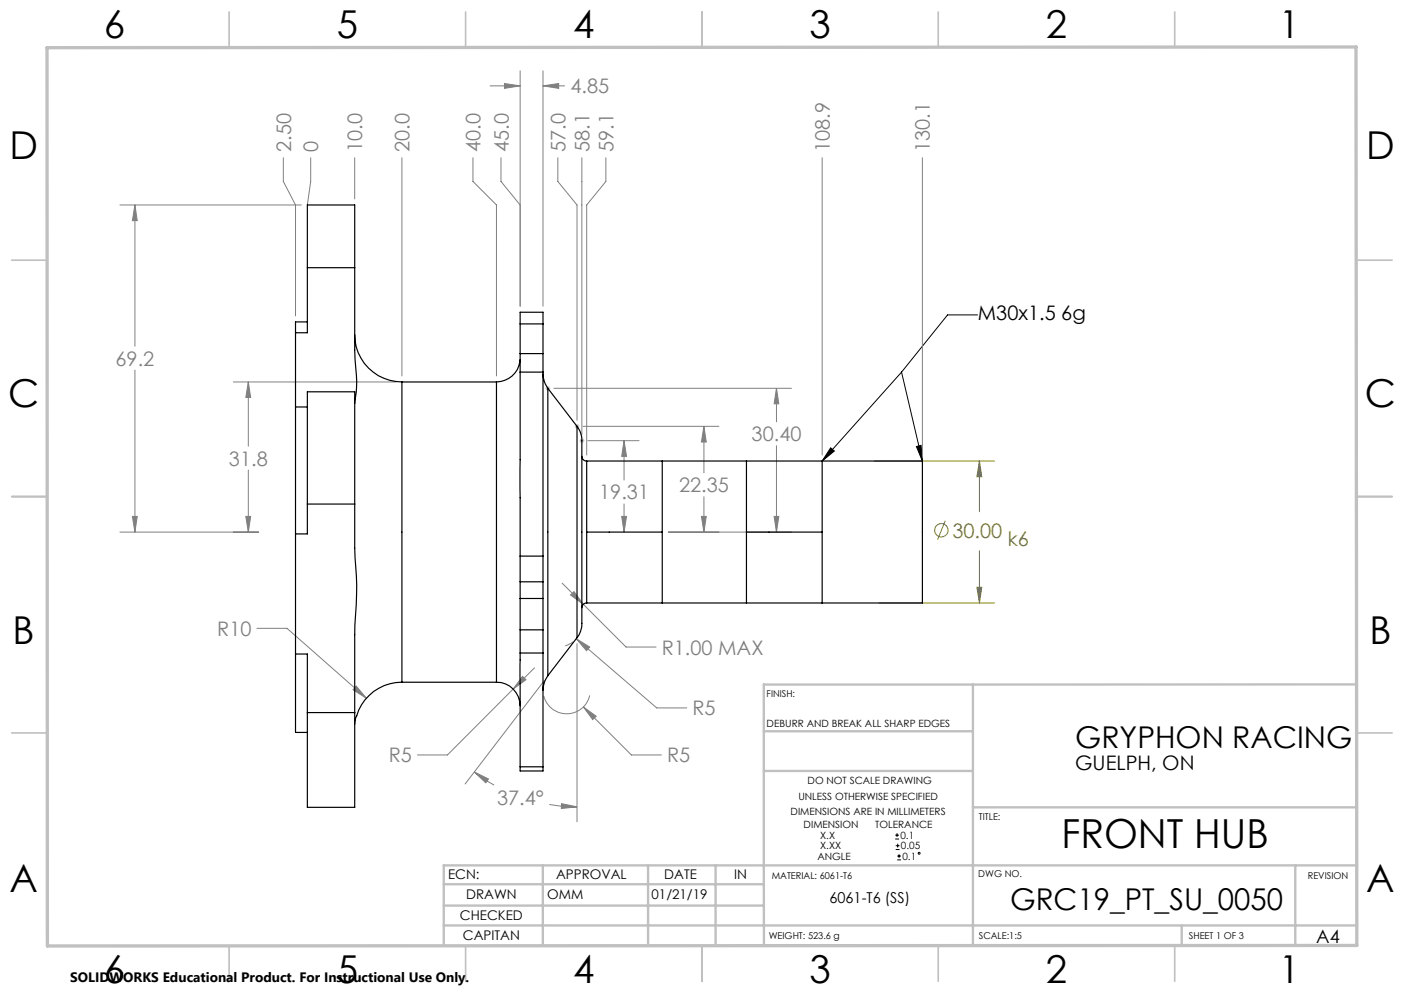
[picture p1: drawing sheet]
<svg xmlns="http://www.w3.org/2000/svg" width="297mm" height="210mm" viewBox="0 0 297 210" stroke-linecap="round" stroke-linejoin="round" font-family="sans-serif">
<g fill="none" stroke="#808000" stroke-width=".21">
<path d="M185 97.5h25.4M207.2 97.5l.5 3.3h-1zM207.2 97.5v10.7M200 110.1l-1.7 4.1M207.2 116.4v11.1M185.9 127.5h24.5M206.7 124.2h1l-.5 3.3z"/>
<circle cx="199.1" cy="112.1" r="1.41"/>
</g>
<g fill="none" stroke="#000" stroke-width=".21">
<path d="M190.7 78.7l-16.8 18.8M190.7 78.7l4.4 18.8M206.8 66.6h-6.4l-9.7 12.1M175.7 94.7l.8 .7-2.6 2.1zM193.9 94.4l.9-.2 .3 3.3zM189.4 177.4h.8M189.4 176.6h.8M189.5 179.7h.8M189.5 178.8h.8M189.8 176.2v.8M189.9 178.4v.8M189.8 181.8h.8"/>
<path d="M189.8 181h.8M190.2 180.6v.9"/>
<circle cx="194.4" cy="180.4" r=".2"/>
</g>
<g fill="none" stroke="#808080" stroke-width=".21">
<path d="M103.7 18.2h6.3M106.7 17.7l3.3 .5-3.3 .5zM110 15v49.8M114.9 18.2l3.3-.5v1zM114.9 15v49.8M114.9 18.2h4.6M59.9 33.4v5l2.6 4.9v23.5M65.7 33.4v5l-.7 4.9M75 33.4v8.7M85 33.4v46.1M100 33.4v5l5 4.9v36.2M106 33.4v5l4 4.9"/>
<path d="M118 33.4v5l4.1 4.9v45.6M123.1 33.4v58.5M128.2 33.4v5l-4.1 4.9v52.9M173.9 33.4v62.8M195.1 33.4v62.8M25.4 43.3h38.3M28.5 43.3l.5 3.4h-1zM28.5 43.3v29.9M28.5 78.3v34.2M49.4 80.8h34.3M52.5 80.8l.5 3.3h-1zM52.5 80.8v13.6"/>
<path d="M52.5 99.4v13.1M117.2 82.1h50.2M123.3 90.2h28.8M124.4 93.2h10.8M132 93.2l.5 3.3h-1zM132 93.2v8.3M148.9 90.2l.5 3.3h-1zM148.9 90.2v9.8M164.3 82.1l.4 3.3h-.9zM164.3 82.1v7.1M164.3 94.3v18.2M25.4 112.5h29.3"/>
<path d="M28 109.2h1l-.5 3.3zM52 109.2h1l-.5 3.3zM131.5 109.2h1l-.5 3.3zM132 106.6v5.9M141.4 112.5h26M148.4 109.2h1l-.5 3.3zM148.9 105v7.5M163.8 109.2h.9l-.4 3.3zM54.4 132.9h6.3l16.8 14.8M118.9 123.3l4.5 4.5M120.7 125.8l.7-.7 2 2.7zM121.2 135.7l-1.6 .9"/>
<path d="M121.9 135.1l2.8 1.7-.6 .8zM121.9 135.1l17 14.6h6.4M122.1 136.1v37.7M123.4 127.8l9 9h6.4M75.4 145.1l2.1 2.6-2.8-1.8zM108.5 145.7l-13.8 14h-6.4M110.5 143l.8 .7-2.8 2zM113.1 141.2l-4.6 4.5M115.1 143.9l-16.7 21.9M123.4 149.5l2.7 2-.7 .7zM123.4 149.5l10.2 10.2h6.3M124.7 147.1a5 5 0 0 1-4.8 3.8 5 5 0 0 1-4.9-3.7"/>
<path d="M100.3 163.3l3 1.4-.5 .9zM100.3 163.3l4.2 2.7M116.2 170.1l2.9 .4 3 .1M118.8 170l3.3 .6-3.4 .4z"/>
</g>
<path d="M115.4 82.1h1M115.5 81.8l.7 .7M115.9 81.6v1M116.2 81.8l-.7 .7M121.6 90.2h1M121.7 89.8l.7 .7M122.1 89.7v1M122.4 89.8l-.7 .7M122.6 93.2h1M122.7 92.8l.8 .7M123.1 92.7v1M123.5 92.8l-.8 .7" fill="none" stroke="#c0c0c0" stroke-width=".21"/>
<g fill="none" stroke="#c0c0c0" stroke-width=".35">
<path d="M48.5 2.5v7.5M98.5 2.5v7.5M148.5 2.5v7.5M198.5 2.5v7.5M248.5 2.5v7.5M2.5 55h7.5M287 55h7.5M2.5 105h7.5M287 105h7.5M2.5 155h7.5M287 155h7.5M48.5 200v7.5"/>
<path d="M98.5 200v7.5M148.5 200v7.5M198.5 200v7.5M248.5 200v7.5"/>
</g>
<g fill="none" stroke="#c0c0c0" stroke-width=".5">
<path d="M161.6 154.6h44.2M205.8 144.8v55.2M287 144.7l-125.4 .1v55.2M161.6 163h44.2M205.8 170.7h81.2M93.9 195.7h193.1M93.9 191.5h67.7M93.9 187h67.7M114.8 183v17M137.1 183v17M151.4 183v17M250 195.8v4.2"/>
<path d="M274 183v16.9M287 183h-193.1v17"/>
</g>
<path d="M9.9 10.1l276.9-.2 .2 190-277 .2z" fill="none" stroke="#c0c0c0" stroke-width=".7"/>
<path d="M193.9 94.4l.9-.2 .3 3.3zM175.7 94.7l.8 .7-2.6 2.1z" fill="#000"/>
<path d="M148.9 90.2l.5 3.3h-1zM148.4 109.2h1l-.5 3.3zM164.3 82.1l.4 3.3h-.9zM163.8 109.2h.9l-.4 3.3zM132 93.2l.5 3.3h-1zM131.5 109.2h1l-.5 3.3z" fill="#808080"/>
<path d="M207.2 97.5l.5 3.3h-1zM206.7 124.2h1l-.5 3.3z" fill="#808000"/>
<path d="M52 109.2h1l-.5 3.3zM52.5 80.8l.5 3.3h-1zM28 109.2h1l-.5 3.3zM28.5 43.3l.5 3.4h-1zM106.7 17.7l3.3 .5-3.3 .5zM114.9 18.2l3.3-.5v1zM75.4 145.1l-.7 .8 2.8 1.8zM110.5 143l-2 2.7 2.8-2zM100.3 163.3l3 1.4-.5 .9zM118.8 170l3.3 .6-3.4 .4zM121.9 135.1l2.2 2.5 .6-.8zM123.4 149.5l2 2.7 .7-.7zM120.7 125.8l2.7 2-2-2.7z" fill="#808080"/>
<g fill="none" stroke="#000" stroke-width=".25">
<path d="M65 56.6v13.8h-2.5M65 56.6v-13.3h10v13.3M65 56.6h10M75 56.6v6.8a176.4 176.4 0 0 0 .5 17.3l-.5 4.6M62.5 70.4v15.7M65 68.1h-2.5v2.3M75 70.8a10 10 0 0 0 10 10M110 76.1a5 5 0 0 1-5 4.7M110 78.7v38.9M110 74.8v3.9M110 68.5v6.3M110 68.5v-2.5h4.9v2.5"/>
<path d="M110 78.7h4.9M110 74.8h4.9M110 68.5h4.9M114.9 79.1a5.5 5.5 0 0 0 1 3M114.9 78.7v38.9M114.9 74.8v3.9M114.9 68.5v6.3M62.5 86.1v26.8M62.5 86.1h2.5M85 80.8v63.5M85 80.8h20M105 80.8v63.5"/>
<path d="M115.9 82.1v60.8M115.9 82.1l6.2 8.1M122.1 90.2a6 6 0 0 1 1 4.5v36.9a5 5 0 0 1-1 3.3M122.1 90.2v44.7M123.1 96.5a1.02 1.02 0 0 0 1 1M124.1 97.5h71v30h-71M124.1 97.5v15M140.1 97.5v15M157.9 97.5v15M173.9 97.5v15M62.5 112.9v25.4M65 106.6v-23.7h10v23.7"/>
<path d="M65 106.6v6.3h-2.5M65 106.6h10M75 106.6v3.4a129.6 129.6 0 0 0 .5 13.8l-.1 2.1a314.9 314.9 0 0 0-.4 23.1v1.7M110 117.6v5.4M110 117.6h4.9M114.9 117.6v5.4M124.1 112.5v15M124.1 112.5h16M140.1 112.5v15M157.9 112.5v15M157.9 112.5h16M173.9 112.5v15"/>
<path d="M62.5 138.3h2.5v12.4M62.5 138.3v16.6h2.5M110 123v3.6M110 133.2v4.9M110 126.6v6.6M110 138.1v24.1M110 123h4.9M110 126.6h4.9M110 133.2h4.9M110 138.1h4.9M114.9 123v3.6M114.9 133.2v4.9"/>
<path d="M114.9 126.6v6.6M114.9 138.1v24.1M122.1 134.9l-6.2 8M124.1 127.5a1.02 1.02 0 0 0-1 1M65 150.7v20h10v-20M65 150.7h10M85 144.3a10.1 10.1 0 0 0-10 8.8M85 144.3h20M105 144.3a5 5 0 0 1 5 5M115.9 142.9a5.5 5.5 0 0 0-1 3.1M110 162.2v.8h4.9v-.8M110 162.2h4.9"/>
</g>
<text font-size="8.5" x="224.5" y="179.3">FRONT HUB</text>
<g font-size="8.1">
<text x="22" y="8">6</text>
<text x="71.2" y="8">5</text>
<text x="121.2" y="8">4</text>
<text x="171.3" y="8">3</text>
<text x="221.3" y="8">2</text>
<text x="270.5" y="8">1</text>
<text x="2" y="33.6">D</text>
<text x="289" y="33.6">D</text>
<text x="1.7" y="86.1">C</text>
<text x="288.7" y="86.1">C</text>
<text x="2.7" y="136.1">B</text>
<text x="289.7" y="136.1">B</text>
<text x="2" y="188.6">A</text>
<text x="289" y="188.6">A</text>
<text x="22" y="208">6</text>
<text x="71.2" y="208">5</text>
<text x="121.2" y="208">4</text>
<text x="171.3" y="208">3</text>
<text x="221.3" y="208">2</text>
<text x="270.5" y="208">1</text>
</g>
<g font-size="6.3">
<text x="227.4" y="158.2">GRYPHON RACING</text>
<text x="213.7" y="192.5">GRC19_PT_SU_0050</text>
</g>
<g font-size="4.2" fill="#808080">
<text x="120.7" y="19.8">4.85</text>
<text x="61.6" y="32.2" transform="rotate(-90 61.6 32.2)">2.50</text>
<text x="67.3" y="32.2" transform="rotate(-90 67.3 32.2)">0</text>
<text x="76.6" y="32.2" transform="rotate(-90 76.6 32.2)">10.0</text>
<text x="86.6" y="32.2" transform="rotate(-90 86.6 32.2)">20.0</text>
<text x="101.7" y="32.2" transform="rotate(-90 101.7 32.2)">40.0</text>
<text x="107.6" y="32.2" transform="rotate(-90 107.6 32.2)">45.0</text>
<text x="119.6" y="32.2" transform="rotate(-90 119.6 32.2)">57.0</text>
<text x="124.7" y="32.2" transform="rotate(-90 124.7 32.2)">58.1</text>
<text x="129.8" y="32.2" transform="rotate(-90 129.8 32.2)">59.1</text>
<text x="175.5" y="32.2" transform="rotate(-90 175.5 32.2)">108.9</text>
<text x="196.7" y="32.2" transform="rotate(-90 196.7 32.2)">130.1</text>
<text x="24.4" y="77.3">69.2</text>
<text x="159" y="93.3">30.40</text>
<text x="48.4" y="98.5">31.8</text>
<text x="126.8" y="105.6">19.31</text>
<text x="143.6" y="104.1">22.35</text>
<text x="46" y="134.5">R10</text>
<text x="140" y="138.4">R1.00 MAX</text>
<text x="146.5" y="151.3">R5</text>
<text x="82.2" y="161.2">R5</text>
<text x="141.1" y="161.2">R5</text>
<text x="105.1" y="170.1">37.4°</text>
</g>
<g font-size="4.2">
<text x="206.9" y="67.7">M30x1.5 6g</text>
<text x="227.4" y="162.8">GUELPH, ON</text>
</g>
<g font-size="4.2" fill="#808000">
<text x="201.5" y="113.7">30.00</text>
<text x="213.2" y="115.5">k6</text>
</g>
<text font-size="3.9" x="278.4" y="199.3">A4</text>
<text font-size="3.2" x="175.5" y="190.9">6061-T6 (SS)</text>
<text font-size="2.9" x="14.9" y="207.6">SOLIDWORKS Educational Product. For Instructional Use Only.</text>
<g font-size="2.8">
<text x="94.8" y="185.9">ECN:</text>
<text x="117.6" y="185.9">APPROVAL</text>
<text x="140.5" y="185.9">DATE</text>
<text x="155.3" y="185.9">IN</text>
<text x="98.6" y="190.2">DRAWN</text>
<text x="115.8" y="190.2">OMM</text>
<text x="137.8" y="190.2">01/21/19</text>
<text x="97.3" y="194.5">CHECKED</text>
<text x="97.9" y="198.9">CAPITAN</text>
</g>
<g font-size="2.1">
<text x="162.2" y="153.7">DEBURR AND BREAK ALL SHARP EDGES</text>
<text x="170.8" y="165.8">DO NOT SCALE DRAWING</text>
<text x="167.2" y="172.4">DIMENSIONS ARE IN MILLIMETERS</text>
<text x="168.9" y="169.2">UNLESS OTHERWISE SPECIFIED</text>
<text x="170" y="175.2">DIMENSION</text>
<text x="173.5" y="179.6">X.XX</text>
<text x="173.5" y="177.4">X.X</text>
<text x="185.2" y="175.2">TOLERANCE</text>
<text x="190.5" y="177.4">0.1</text>
<text x="190.6" y="179.6">0.05</text>
<text x="172.9" y="181.8">ANGLE</text>
<text x="190.9" y="181.8">0.1</text>
</g>
<g font-size="2">
<text x="162.2" y="147.5">FINISH:</text>
<text x="207.1" y="173.3">TITLE:</text>
<text x="163.3" y="185.9">MATERIAL: 6061-T6</text>
<text x="207" y="185.5">DWG NO.</text>
<text x="276.7" y="185.9">REVISION</text>
<text x="162.6" y="198.5">WEIGHT: 523.6 g</text>
<text x="207.1" y="198.6">SCALE:1:5</text>
<text x="251.5" y="198.6">SHEET 1 OF 3</text>
</g>
</svg>
